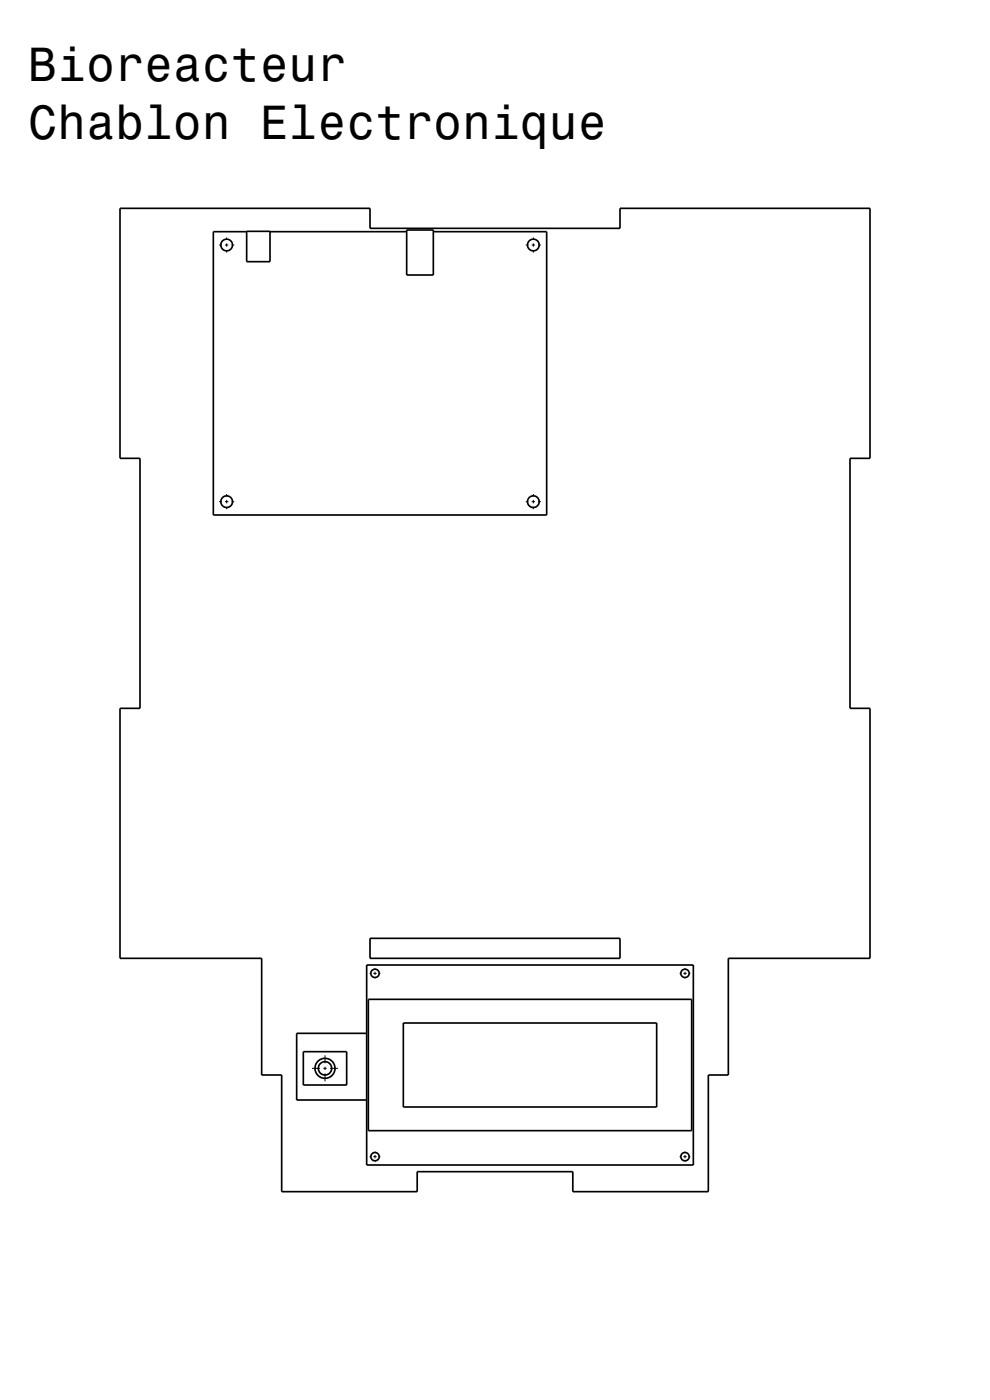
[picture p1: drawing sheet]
<svg xmlns="http://www.w3.org/2000/svg" width="297mm" height="420mm" viewBox="0 0 297 420" stroke-linecap="round" stroke-linejoin="round" font-family="sans-serif">
<g fill="none" stroke="#000" stroke-width=".5">
<path d="M36 62.5h75v6h75v-6h75v75h-6v75h6v75h-42.5v35h-6v35h-40.7v-6h-46.6v6h-40.7v-35h-6v-35h-42.5v-75h6v-75h-6zM74 69.5h-10v85h100v-85h-34M74 69.4h7v9.1h-7zM81 69.5h41M122 69h8v13.5h-8zM110 289.5h98v60h-98zM110.5 299.8h97v39.4h-97zM111 281.5h75v6h-75zM91 315.5h13v10h-13zM110 310h-21v20h21M121 306.9h76v25.2h-76z"/>
<circle cx="68" cy="73.5" r="1.75"/>
<circle cx="160" cy="73.5" r="1.75"/>
<circle cx="68" cy="150.5" r="1.75"/>
<circle cx="160" cy="150.5" r="1.75"/>
<circle cx="112.5" cy="292" r="1.25"/>
<circle cx="205.5" cy="292" r="1.25"/>
<circle cx="97.5" cy="320.5" r="3"/>
<circle cx="97.5" cy="320.5" r="2"/>
<circle cx="112.5" cy="347" r="1.25"/>
<circle cx="205.5" cy="347" r="1.25"/>
</g>
<g fill="none" stroke="#000" stroke-width=".3">
<path d="M65.7 73.5h.8M67.5 73.5h1M68 71.2v.8M68 73v1M68 75v.8M69.5 73.5h.8M157.7 73.5h.8M159.5 73.5h1M160 71.2v.8M160 73v1M160 75v.8M161.5 73.5h.8"/>
<path d="M65.7 150.5h.8M67.5 150.5h1M68 148.2v.8M68 150v1M68 152v.8M69.5 150.5h.8M157.7 150.5h.8M159.5 150.5h1M160 148.2v.8M160 150v1M160 152v.8M161.5 150.5h.8"/>
<path d="M110.9 292h.1M112 292h1M112.5 290.4v.1M112.5 291.5v1M112.5 293.5v.1M114 292h.1M203.9 292h.1M205 292h1M205.5 290.4v.1M205.5 291.5v1M205.5 293.5v.1M207 292h.1"/>
<path d="M97.5 316.6v2.4M93.6 320.5h2.4M97 320.5h1M97.5 320v1M97.5 322v2.4M99 320.5h2.4M110.9 347h.1M112 347h1M112.5 345.4v.1M112.5 346.5v1M112.5 348.5v.1M114 347h.1"/>
<path d="M203.9 347h.1M205 347h1M205.5 345.4v.1M205.5 346.5v1M205.5 348.5v.1M207 347h.1"/>
</g>
<g font-size="14.4">
<text x="8.5" y="24.3">Bioreacteur</text>
<text x="8.5" y="41.6">Chablon Electronique</text>
</g>
</svg>
